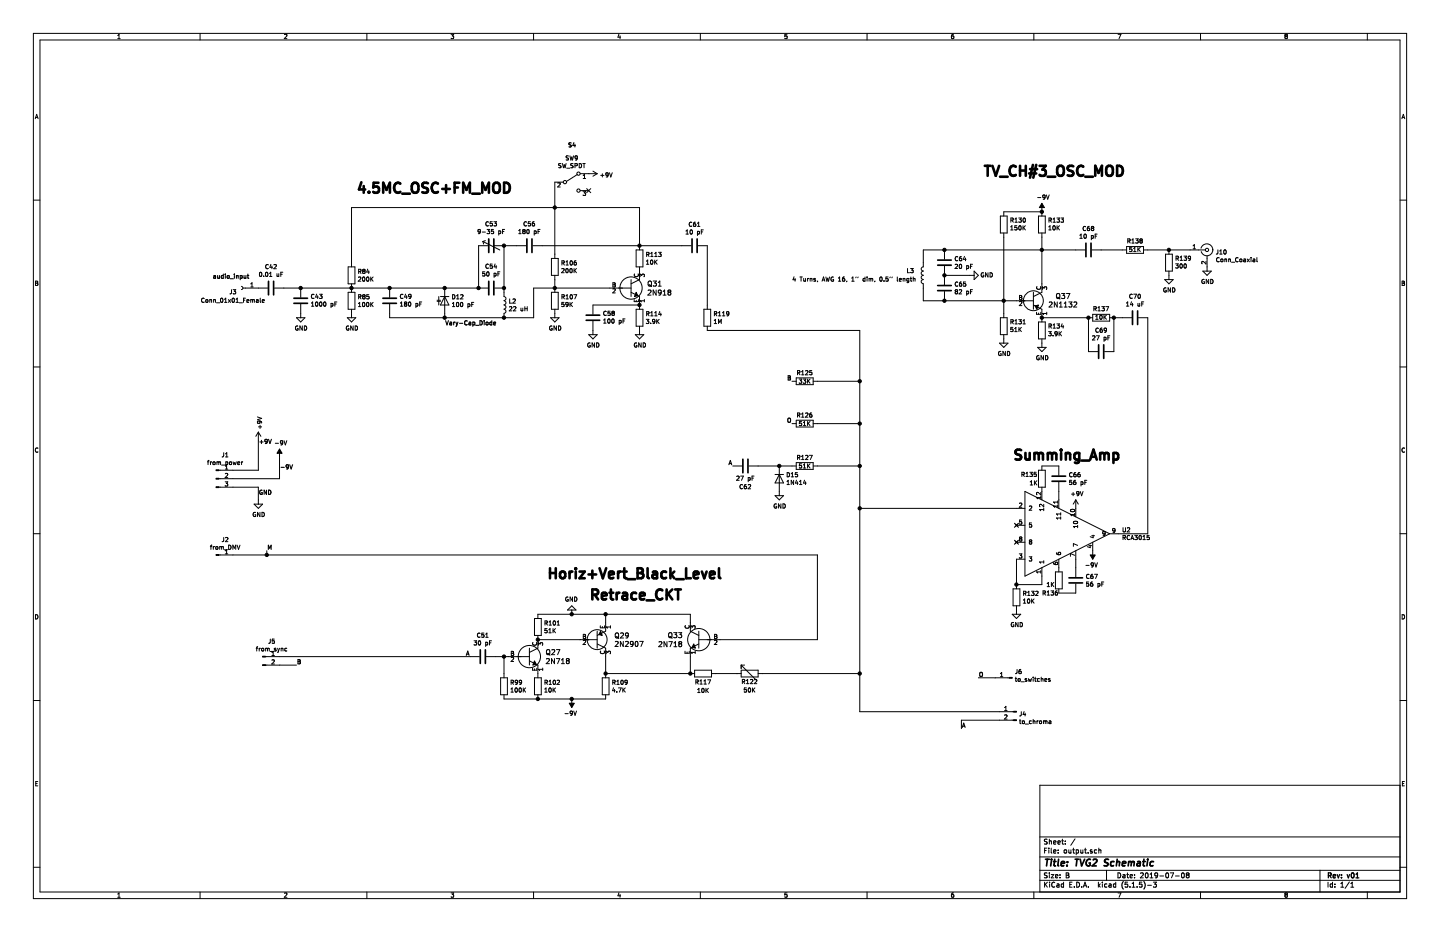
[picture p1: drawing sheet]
EESchema Schematic File Version 4
EELAYER 30 0
EELAYER END
$Descr B 17000 11000
encoding utf-8
Sheet 1 1
Title "TVG2 Schematic"
Date "2019-07-08"
Rev "v01"
Comp ""
Comment1 ""
Comment2 ""
Comment3 ""
Comment4 ""
$EndDescr
$Comp
L Device:L L3
U 1 1
P 10900 3250
F 0 "L3" H 11100 3200 50  0000 R CNN
F 1 "4 Turns, AWG 16, 1'' dim, 0.5'' length" H 12450 3300 50  0000 R CNN
F 2 "Connector_PinSocket_2.54mm:PinSocket_1x02_P2.54mm_Vertical" H 10900 3250 50  0001 C CNN
F 3 "~" H 10900 3250 50  0001 C CNN
	1    10900 3250
	-1   0    0    1   
$EndComp
Text Label 11600 2100 0    118  ~ 24
TV_CH#3_OSC_MOD
$Comp
L Device:C C64
U 1 1
P 11150 3100
F 0 "C64" H 11265 3146 50  0000 L CNN
F 1 "20 pF" H 11265 3055 50  0000 L CNN
F 2 "Capacitor_THT:C_Disc_D4.7mm_W2.5mm_P5.00mm" H 11188 2950 50  0001 C CNN
F 3 "~" H 11150 3100 50  0001 C CNN
	1    11150 3100
	1    0    0    -1  
$EndComp
$Comp
L Device:C C65
U 1 1
P 11150 3400
F 0 "C65" H 11265 3446 50  0000 L CNN
F 1 "82 pF" H 11265 3355 50  0000 L CNN
F 2 "Capacitor_THT:C_Disc_D4.7mm_W2.5mm_P5.00mm" H 11188 3250 50  0001 C CNN
F 3 "~" H 11150 3400 50  0001 C CNN
	1    11150 3400
	1    0    0    -1  
$EndComp
$Comp
L Device:C C68
U 1 1
P 12850 2950
F 0 "C68" V 12598 2950 50  0000 C CNN
F 1 "10 pF" V 12689 2950 50  0000 C CNN
F 2 "Capacitor_THT:C_Disc_D4.7mm_W2.5mm_P5.00mm" H 12888 2800 50  0001 C CNN
F 3 "~" H 12850 2950 50  0001 C CNN
	1    12850 2950
	0    1    1    0   
$EndComp
$Comp
L Device:C C70
U 1 1
P 13400 3750
F 0 "C70" V 13148 3750 50  0000 C CNN
F 1 "14 uF" V 13239 3750 50  0000 C CNN
F 2 "Capacitor_THT:CP_Radial_D5.0mm_P2.00mm" H 13438 3600 50  0001 C CNN
F 3 "~" H 13400 3750 50  0001 C CNN
	1    13400 3750
	0    1    1    0   
$EndComp
$Comp
L Device:C C69
U 1 1
P 13000 4150
F 0 "C69" V 12748 4150 50  0000 C CNN
F 1 "27 pF" V 12839 4150 50  0000 C CNN
F 2 "Capacitor_THT:C_Disc_D4.7mm_W2.5mm_P5.00mm" H 13038 4000 50  0001 C CNN
F 3 "~" H 13000 4150 50  0001 C CNN
	1    13000 4150
	0    1    1    0   
$EndComp
$Comp
L Connector:Conn_Coaxial J10
U 1 1
P 14250 2950
F 0 "J10" H 14350 2925 50  0000 L CNN
F 1 "Conn_Coaxial" H 14350 2834 50  0000 L CNN
F 2 "Connector_PinSocket_2.54mm:PinSocket_1x02_P2.54mm_Vertical" H 14250 2950 50  0001 C CNN
F 3 " ~" H 14250 2950 50  0001 C CNN
	1    14250 2950
	1    0    0    -1  
$EndComp
$Comp
L power:-9V #PWR0102
U 1 1
P 12300 2500
F 0 "#PWR0102" H 12300 2375 50  0001 C CNN
F 1 "-9V" H 12315 2673 50  0000 C CNN
F 2 "" H 12300 2500 50  0001 C CNN
F 3 "" H 12300 2500 50  0001 C CNN
	1    12300 2500
	1    0    0    -1  
$EndComp
$Comp
L power:GND #PWR0107
U 1 1
P 14250 3150
F 0 "#PWR0107" H 14250 2900 50  0001 C CNN
F 1 "GND" H 14255 2977 50  0000 C CNN
F 2 "" H 14250 3150 50  0001 C CNN
F 3 "" H 14250 3150 50  0001 C CNN
	1    14250 3150
	1    0    0    -1  
$EndComp
$Comp
L power:GND #PWR099
U 1 1
P 11450 3250
F 0 "#PWR099" H 11450 3000 50  0001 C CNN
F 1 "GND" V 11450 3050 50  0000 C CNN
F 2 "" H 11450 3250 50  0001 C CNN
F 3 "" H 11450 3250 50  0001 C CNN
	1    11450 3250
	0    -1   -1   0   
$EndComp
$Comp
L power:GND #PWR0100
U 1 1
P 11850 4000
F 0 "#PWR0100" H 11850 3750 50  0001 C CNN
F 1 "GND" H 11855 3827 50  0000 C CNN
F 2 "" H 11850 4000 50  0001 C CNN
F 3 "" H 11850 4000 50  0001 C CNN
	1    11850 4000
	1    0    0    -1  
$EndComp
$Comp
L power:GND #PWR0103
U 1 1
P 12300 4050
F 0 "#PWR0103" H 12300 3800 50  0001 C CNN
F 1 "GND" H 12305 3877 50  0000 C CNN
F 2 "" H 12300 4050 50  0001 C CNN
F 3 "" H 12300 4050 50  0001 C CNN
	1    12300 4050
	1    0    0    -1  
$EndComp
$Comp
L power:GND #PWR0106
U 1 1
P 13800 3250
F 0 "#PWR0106" H 13800 3000 50  0001 C CNN
F 1 "GND" H 13805 3077 50  0000 C CNN
F 2 "" H 13800 3250 50  0001 C CNN
F 3 "" H 13800 3250 50  0001 C CNN
	1    13800 3250
	1    0    0    -1  
$EndComp
$Comp
L Device:R R133
U 1 1
P 12300 2650
F 0 "R133" H 12230 2604 50  0000 R CNN
F 1 "10K" H 12230 2695 50  0000 R CNN
F 2 "Resistor_THT:R_Axial_DIN0207_L6.3mm_D2.5mm_P7.62mm_Horizontal" V 12230 2650 50  0001 C CNN
F 3 "~" H 12300 2650 50  0001 C CNN
	1    12300 2650
	-1   0    0    1   
$EndComp
$Comp
L Device:R R130
U 1 1
P 11850 2650
F 0 "R130" H 11780 2604 50  0000 R CNN
F 1 "150K" H 11780 2695 50  0000 R CNN
F 2 "Resistor_THT:R_Axial_DIN0207_L6.3mm_D2.5mm_P7.62mm_Horizontal" V 11780 2650 50  0001 C CNN
F 3 "~" H 11850 2650 50  0001 C CNN
	1    11850 2650
	-1   0    0    1   
$EndComp
$Comp
L Device:R R131
U 1 1
P 11850 3850
F 0 "R131" H 11780 3804 50  0000 R CNN
F 1 "51K" H 11780 3895 50  0000 R CNN
F 2 "Resistor_THT:R_Axial_DIN0207_L6.3mm_D2.5mm_P7.62mm_Horizontal" V 11780 3850 50  0001 C CNN
F 3 "~" H 11850 3850 50  0001 C CNN
	1    11850 3850
	-1   0    0    1   
$EndComp
$Comp
L Device:R R134
U 1 1
P 12300 3900
F 0 "R134" H 12230 3854 50  0000 R CNN
F 1 "3.9K" H 12230 3945 50  0000 R CNN
F 2 "Resistor_THT:R_Axial_DIN0207_L6.3mm_D2.5mm_P7.62mm_Horizontal" V 12230 3900 50  0001 C CNN
F 3 "~" H 12300 3900 50  0001 C CNN
	1    12300 3900
	-1   0    0    1   
$EndComp
$Comp
L Device:R R137
U 1 1
P 13000 3750
F 0 "R137" V 13100 3750 50  0000 C CNN
F 1 "10K" V 13000 3750 50  0000 C CNN
F 2 "Resistor_THT:R_Axial_DIN0207_L6.3mm_D2.5mm_P7.62mm_Horizontal" V 12930 3750 50  0001 C CNN
F 3 "~" H 13000 3750 50  0001 C CNN
	1    13000 3750
	0    -1   -1   0   
$EndComp
$Comp
L Device:R R138
U 1 1
P 13400 2950
F 0 "R138" V 13500 2950 50  0000 C CNN
F 1 "51K" V 13400 2950 50  0000 C CNN
F 2 "Resistor_THT:R_Axial_DIN0207_L6.3mm_D2.5mm_P7.62mm_Horizontal" V 13330 2950 50  0001 C CNN
F 3 "~" H 13400 2950 50  0001 C CNN
	1    13400 2950
	0    -1   -1   0   
$EndComp
$Comp
L Device:R R139
U 1 1
P 13800 3100
F 0 "R139" H 13730 3054 50  0000 R CNN
F 1 "300" H 13730 3145 50  0000 R CNN
F 2 "Resistor_THT:R_Axial_DIN0207_L6.3mm_D2.5mm_P7.62mm_Horizontal" V 13730 3100 50  0001 C CNN
F 3 "~" H 13800 3100 50  0001 C CNN
	1    13800 3100
	-1   0    0    1   
$EndComp
Wire Wire Line
	10900 2950 10900 3100
Wire Wire Line
	10900 3550 10900 3400
$Comp
L dk_Transistors-Bipolar-BJT-Single:2N2222 Q37
U 1 1
P 12200 3550
F 0 "Q37" H 12550 3500 60  0000 C CNN
F 1 "2N1132" H 12550 3600 60  0000 C CNN
F 2 "digikey-footprints:TO-92-3" H 12400 3750 60  0001 L CNN
F 3 "https://my.centralsemi.com/get_document.php?cmp=1&mergetype=pd&mergepath=pd&pdf_id=2N2221.PDF" H 12400 3850 60  0001 L CNN
F 4 "2N2222CS-ND" H 12400 3950 60  0001 L CNN "Digi-Key_PN"
F 5 "2N2222" H 12400 4050 60  0001 L CNN "MPN"
F 6 "Discrete Semiconductor Products" H 12400 4150 60  0001 L CNN "Category"
F 7 "Transistors - Bipolar (BJT) - Single" H 12400 4250 60  0001 L CNN "Family"
F 8 "https://my.centralsemi.com/get_document.php?cmp=1&mergetype=pd&mergepath=pd&pdf_id=2N2221.PDF" H 12400 4350 60  0001 L CNN "DK_Datasheet_Link"
F 9 "/product-detail/en/central-semiconductor-corp/2N2222/2N2222CS-ND/4806844" H 12400 4450 60  0001 L CNN "DK_Detail_Page"
F 10 "TRANS NPN 30V 0.8A TO-18" H 12400 4550 60  0001 L CNN "Description"
F 11 "Central Semiconductor Corp" H 12400 4650 60  0001 L CNN "Manufacturer"
F 12 "Active" H 12400 4750 60  0001 L CNN "Status"
	1    12200 3550
	1    0    0    1   
$EndComp
Wire Wire Line
	12850 3750 12850 4150
Wire Wire Line
	13150 4150 13150 3750
Wire Wire Line
	11850 3700 11850 3550
Connection ~ 11850 3550
Wire Wire Line
	11850 3550 12000 3550
Wire Wire Line
	14050 2950 13800 2950
Connection ~ 13800 2950
Wire Wire Line
	13800 2950 13550 2950
Wire Wire Line
	13250 2950 13000 2950
Wire Wire Line
	12300 3350 12300 2950
Wire Wire Line
	11850 2800 11850 3550
Connection ~ 12300 2950
Wire Wire Line
	12300 2950 11150 2950
Wire Wire Line
	12300 2950 12300 2800
Wire Wire Line
	11850 2500 12300 2500
Connection ~ 12300 2500
Wire Wire Line
	11150 3250 11450 3250
Connection ~ 11150 3250
Connection ~ 11150 2950
Connection ~ 11150 3550
Wire Wire Line
	11150 3550 11850 3550
Wire Wire Line
	10900 2950 11150 2950
Wire Wire Line
	10900 3550 11150 3550
Wire Wire Line
	12850 3750 12300 3750
Connection ~ 12850 3750
Connection ~ 12300 3750
Wire Wire Line
	12700 2950 12300 2950
Wire Wire Line
	13250 3750 13150 3750
Connection ~ 13150 3750
$Comp
L Device:C C42
U 1 1
P 3200 3400
F 0 "C42" V 2948 3400 50  0000 C CNN
F 1 "0.01 uF" V 3039 3400 50  0000 C CNN
F 2 "Capacitor_THT:C_Disc_D4.7mm_W2.5mm_P5.00mm" H 3238 3250 50  0001 C CNN
F 3 "~" H 3200 3400 50  0001 C CNN
	1    3200 3400
	0    1    1    0   
$EndComp
$Comp
L Device:R R85
U 1 1
P 4150 3550
F 0 "R85" H 4220 3596 50  0000 L CNN
F 1 "100K" H 4220 3505 50  0000 L CNN
F 2 "Resistor_THT:R_Axial_DIN0207_L6.3mm_D2.5mm_P7.62mm_Horizontal" V 4080 3550 50  0001 C CNN
F 3 "~" H 4150 3550 50  0001 C CNN
	1    4150 3550
	1    0    0    -1  
$EndComp
$Comp
L Device:L L2
U 1 1
P 5950 3600
F 0 "L2" H 6003 3646 50  0000 L CNN
F 1 "22 uH" H 6003 3555 50  0000 L CNN
F 2 "Resistor_THT:R_Axial_DIN0207_L6.3mm_D2.5mm_P7.62mm_Horizontal" H 5950 3600 50  0001 C CNN
F 3 "~" H 5950 3600 50  0001 C CNN
	1    5950 3600
	1    0    0    -1  
$EndComp
$Comp
L Device:C C43
U 1 1
P 3550 3550
F 0 "C43" H 3435 3504 50  0000 R CNN
F 1 "1000 pF" H 3435 3595 50  0000 R CNN
F 2 "Capacitor_THT:C_Disc_D4.7mm_W2.5mm_P5.00mm" H 3588 3400 50  0001 C CNN
F 3 "~" H 3550 3550 50  0001 C CNN
	1    3550 3550
	-1   0    0    1   
$EndComp
$Comp
L power:+9V #PWR083
U 1 1
P 6950 2050
F 0 "#PWR083" H 6950 1900 50  0001 C CNN
F 1 "+9V" V 6965 2178 50  0000 L CNN
F 2 "" H 6950 2050 50  0001 C CNN
F 3 "" H 6950 2050 50  0001 C CNN
	1    6950 2050
	0    1    1    0   
$EndComp
$Comp
L power:GND #PWR065
U 1 1
P 3550 3700
F 0 "#PWR065" H 3550 3450 50  0001 C CNN
F 1 "GND" H 3555 3527 50  0000 C CNN
F 2 "" H 3550 3700 50  0001 C CNN
F 3 "" H 3550 3700 50  0001 C CNN
	1    3550 3700
	1    0    0    -1  
$EndComp
$Comp
L Device:R R84
U 1 1
P 4150 3250
F 0 "R84" H 4220 3296 50  0000 L CNN
F 1 "200K" H 4220 3205 50  0000 L CNN
F 2 "Resistor_THT:R_Axial_DIN0207_L6.3mm_D2.5mm_P7.62mm_Horizontal" V 4080 3250 50  0001 C CNN
F 3 "~" H 4150 3250 50  0001 C CNN
	1    4150 3250
	1    0    0    -1  
$EndComp
$Comp
L power:GND #PWR067
U 1 1
P 4150 3700
F 0 "#PWR067" H 4150 3450 50  0001 C CNN
F 1 "GND" H 4155 3527 50  0000 C CNN
F 2 "" H 4150 3700 50  0001 C CNN
F 3 "" H 4150 3700 50  0001 C CNN
	1    4150 3700
	1    0    0    -1  
$EndComp
$Comp
L Device:C C54
U 1 1
P 5800 3400
F 0 "C54" V 6052 3400 50  0000 C CNN
F 1 "50 pF" V 5961 3400 50  0000 C CNN
F 2 "Capacitor_THT:C_Disc_D4.7mm_W2.5mm_P5.00mm" H 5838 3250 50  0001 C CNN
F 3 "~" H 5800 3400 50  0001 C CNN
	1    5800 3400
	0    -1   -1   0   
$EndComp
$Comp
L Device:C C56
U 1 1
P 6250 2900
F 0 "C56" V 6502 2900 50  0000 C CNN
F 1 "180 pF" V 6411 2900 50  0000 C CNN
F 2 "Capacitor_THT:C_Disc_D4.7mm_W2.5mm_P5.00mm" H 6288 2750 50  0001 C CNN
F 3 "~" H 6250 2900 50  0001 C CNN
	1    6250 2900
	0    -1   -1   0   
$EndComp
$Comp
L Device:R R107
U 1 1
P 6550 3550
F 0 "R107" H 6620 3596 50  0000 L CNN
F 1 "59K" H 6620 3505 50  0000 L CNN
F 2 "Resistor_THT:R_Axial_DIN0207_L6.3mm_D2.5mm_P7.62mm_Horizontal" V 6480 3550 50  0001 C CNN
F 3 "~" H 6550 3550 50  0001 C CNN
	1    6550 3550
	1    0    0    -1  
$EndComp
$Comp
L Device:R R106
U 1 1
P 6550 3150
F 0 "R106" H 6620 3196 50  0000 L CNN
F 1 "200K" H 6620 3105 50  0000 L CNN
F 2 "Resistor_THT:R_Axial_DIN0207_L6.3mm_D2.5mm_P7.62mm_Horizontal" V 6480 3150 50  0001 C CNN
F 3 "~" H 6550 3150 50  0001 C CNN
	1    6550 3150
	1    0    0    -1  
$EndComp
$Comp
L Device:R R113
U 1 1
P 7550 3050
F 0 "R113" H 7620 3096 50  0000 L CNN
F 1 "10K" H 7620 3005 50  0000 L CNN
F 2 "Resistor_THT:R_Axial_DIN0207_L6.3mm_D2.5mm_P7.62mm_Horizontal" V 7480 3050 50  0001 C CNN
F 3 "~" H 7550 3050 50  0001 C CNN
	1    7550 3050
	1    0    0    -1  
$EndComp
$Comp
L Device:R R114
U 1 1
P 7550 3750
F 0 "R114" H 7620 3796 50  0000 L CNN
F 1 "3.9K" H 7620 3705 50  0000 L CNN
F 2 "Resistor_THT:R_Axial_DIN0207_L6.3mm_D2.5mm_P7.62mm_Horizontal" V 7480 3750 50  0001 C CNN
F 3 "~" H 7550 3750 50  0001 C CNN
	1    7550 3750
	1    0    0    -1  
$EndComp
$Comp
L Device:C C58
U 1 1
P 7000 3750
F 0 "C58" H 6885 3704 50  0000 R CNN
F 1 "100 pF" H 6885 3795 50  0000 R CNN
F 2 "Capacitor_THT:C_Disc_D4.7mm_W2.5mm_P5.00mm" H 7038 3600 50  0001 C CNN
F 3 "~" H 7000 3750 50  0001 C CNN
	1    7000 3750
	-1   0    0    1   
$EndComp
$Comp
L Device:C C61
U 1 1
P 8200 2900
F 0 "C61" V 7948 2900 50  0000 C CNN
F 1 "10 pF" V 8039 2900 50  0000 C CNN
F 2 "Capacitor_THT:C_Disc_D4.7mm_W2.5mm_P5.00mm" H 8238 2750 50  0001 C CNN
F 3 "~" H 8200 2900 50  0001 C CNN
	1    8200 2900
	0    1    1    0   
$EndComp
$Comp
L Device:R R119
U 1 1
P 8350 3750
F 0 "R119" H 8420 3796 50  0000 L CNN
F 1 "1M" H 8420 3705 50  0000 L CNN
F 2 "Resistor_THT:R_Axial_DIN0207_L6.3mm_D2.5mm_P7.62mm_Horizontal" V 8280 3750 50  0001 C CNN
F 3 "~" H 8350 3750 50  0001 C CNN
	1    8350 3750
	1    0    0    -1  
$EndComp
Text Label 4200 2300 0    118  ~ 24
4.5MC_OSC+FM_MOD
Text Label 2950 3300 2    50   ~ 10
audio_input
Wire Wire Line
	3350 3400 3550 3400
Connection ~ 3550 3400
Wire Wire Line
	3550 3400 4150 3400
Connection ~ 4150 3400
Wire Wire Line
	5650 2900 5650 3400
Connection ~ 5650 3400
Wire Wire Line
	5950 2900 5950 3400
Wire Wire Line
	5950 3400 5950 3450
Connection ~ 5950 3400
Wire Wire Line
	8050 2900 7550 2900
Connection ~ 7550 2900
Wire Wire Line
	7550 2900 6400 2900
Wire Wire Line
	8350 2900 8350 3600
Wire Wire Line
	6300 3400 6300 3750
Wire Wire Line
	6300 3750 5950 3750
Connection ~ 6550 3400
Wire Wire Line
	6550 3400 6300 3400
Wire Wire Line
	6550 3300 6550 3400
Wire Wire Line
	6550 2450 4150 2450
Wire Wire Line
	4150 2450 4150 3100
Wire Wire Line
	5950 3750 5250 3750
Connection ~ 5950 3750
Wire Wire Line
	5250 3700 5250 3750
$Comp
L power:GND #PWR078
U 1 1
P 6550 3700
F 0 "#PWR078" H 6550 3450 50  0001 C CNN
F 1 "GND" H 6555 3527 50  0000 C CNN
F 2 "" H 6550 3700 50  0001 C CNN
F 3 "" H 6550 3700 50  0001 C CNN
	1    6550 3700
	1    0    0    -1  
$EndComp
$Comp
L power:GND #PWR086
U 1 1
P 7550 3900
F 0 "#PWR086" H 7550 3650 50  0001 C CNN
F 1 "GND" H 7555 3727 50  0000 C CNN
F 2 "" H 7550 3900 50  0001 C CNN
F 3 "" H 7550 3900 50  0001 C CNN
	1    7550 3900
	1    0    0    -1  
$EndComp
$Comp
L power:GND #PWR084
U 1 1
P 7000 3900
F 0 "#PWR084" H 7000 3650 50  0001 C CNN
F 1 "GND" H 7005 3727 50  0000 C CNN
F 2 "" H 7000 3900 50  0001 C CNN
F 3 "" H 7000 3900 50  0001 C CNN
	1    7000 3900
	1    0    0    -1  
$EndComp
Wire Wire Line
	7550 3600 7000 3600
Wire Wire Line
	6100 2900 5950 2900
Wire Wire Line
	6550 3000 6550 2450
Wire Wire Line
	7550 2900 7550 2450
Wire Wire Line
	7550 2450 6550 2450
Connection ~ 6550 2450
Text Label 6450 6850 0    118  ~ 24
Horiz+Vert_Black_Level
$Comp
L dk_Transistors-Bipolar-BJT-Single:2N2907A Q29
U 1 1
P 7050 7550
F 0 "Q29" H 7250 7600 60  0000 L CNN
F 1 "2N2907" H 7250 7500 60  0000 L CNN
F 2 "digikey-footprints:TO-92-3" H 7250 7750 60  0001 L CNN
F 3 "https://my.centralsemi.com/get_document.php?cmp=1&mergetype=pd&mergepath=pd&pdf_id=2N2906.PDF" H 7250 7850 60  0001 L CNN
F 4 "2N2907ACS-ND" H 7250 7950 60  0001 L CNN "Digi-Key_PN"
F 5 "2N2907A" H 7250 8050 60  0001 L CNN "MPN"
F 6 "Discrete Semiconductor Products" H 7250 8150 60  0001 L CNN "Category"
F 7 "Transistors - Bipolar (BJT) - Single" H 7250 8250 60  0001 L CNN "Family"
F 8 "https://my.centralsemi.com/get_document.php?cmp=1&mergetype=pd&mergepath=pd&pdf_id=2N2906.PDF" H 7250 8350 60  0001 L CNN "DK_Datasheet_Link"
F 9 "/product-detail/en/central-semiconductor-corp/2N2907A/2N2907ACS-ND/4806853" H 7250 8450 60  0001 L CNN "DK_Detail_Page"
F 10 "TRANS PNP 60V 0.6A TO-18" H 7250 8550 60  0001 L CNN "Description"
F 11 "Central Semiconductor Corp" H 7250 8650 60  0001 L CNN "Manufacturer"
F 12 "Active" H 7250 8750 60  0001 L CNN "Status"
	1    7050 7550
	1    0    0    -1  
$EndComp
$Comp
L Device:R R101
U 1 1
P 6350 7400
F 0 "R101" H 6420 7446 50  0000 L CNN
F 1 "51K" H 6420 7355 50  0000 L CNN
F 2 "Resistor_THT:R_Axial_DIN0207_L6.3mm_D2.5mm_P7.62mm_Horizontal" V 6280 7400 50  0001 C CNN
F 3 "~" H 6350 7400 50  0001 C CNN
	1    6350 7400
	1    0    0    -1  
$EndComp
$Comp
L Device:R R102
U 1 1
P 6350 8100
F 0 "R102" H 6420 8146 50  0000 L CNN
F 1 "10K" H 6420 8055 50  0000 L CNN
F 2 "Resistor_THT:R_Axial_DIN0207_L6.3mm_D2.5mm_P7.62mm_Horizontal" V 6280 8100 50  0001 C CNN
F 3 "~" H 6350 8100 50  0001 C CNN
	1    6350 8100
	1    0    0    -1  
$EndComp
$Comp
L Device:R R99
U 1 1
P 5950 8100
F 0 "R99" H 6020 8146 50  0000 L CNN
F 1 "100K" H 6020 8055 50  0000 L CNN
F 2 "Resistor_THT:R_Axial_DIN0207_L6.3mm_D2.5mm_P7.62mm_Horizontal" V 5880 8100 50  0001 C CNN
F 3 "~" H 5950 8100 50  0001 C CNN
	1    5950 8100
	1    0    0    -1  
$EndComp
$Comp
L power:GND #PWR081
U 1 1
P 6750 7250
F 0 "#PWR081" H 6750 7000 50  0001 C CNN
F 1 "GND" H 6755 7077 50  0000 C CNN
F 2 "" H 6750 7250 50  0001 C CNN
F 3 "" H 6750 7250 50  0001 C CNN
	1    6750 7250
	-1   0    0    1   
$EndComp
$Comp
L power:-9V #PWR082
U 1 1
P 6750 8250
F 0 "#PWR082" H 6750 8125 50  0001 C CNN
F 1 "-9V" H 6765 8423 50  0000 C CNN
F 2 "" H 6750 8250 50  0001 C CNN
F 3 "" H 6750 8250 50  0001 C CNN
	1    6750 8250
	-1   0    0    1   
$EndComp
$Comp
L Device:R R109
U 1 1
P 7150 8100
F 0 "R109" H 7220 8146 50  0000 L CNN
F 1 "4.7K" H 7220 8055 50  0000 L CNN
F 2 "Resistor_THT:R_Axial_DIN0207_L6.3mm_D2.5mm_P7.62mm_Horizontal" V 7080 8100 50  0001 C CNN
F 3 "~" H 7150 8100 50  0001 C CNN
	1    7150 8100
	1    0    0    -1  
$EndComp
$Comp
L Device:R R117
U 1 1
P 8300 7950
F 0 "R117" V 8400 7950 50  0000 C CNN
F 1 "10K" V 8500 7950 50  0000 C CNN
F 2 "Resistor_THT:R_Axial_DIN0207_L6.3mm_D2.5mm_P7.62mm_Horizontal" V 8230 7950 50  0001 C CNN
F 3 "~" H 8300 7950 50  0001 C CNN
	1    8300 7950
	0    1    1    0   
$EndComp
$Comp
L Device:R_Variable R122
U 1 1
P 8850 7950
F 0 "R122" V 8750 7950 50  0000 C CNN
F 1 "50K" V 8650 7950 50  0000 C CNN
F 2 "Potentiometer_THT:Potentiometer_Bourns_3386F_Vertical" V 8780 7950 50  0001 C CNN
F 3 "~" H 8850 7950 50  0001 C CNN
	1    8850 7950
	0    -1   -1   0   
$EndComp
$Comp
L Device:C C51
U 1 1
P 5700 7750
F 0 "C51" V 5448 7750 50  0000 C CNN
F 1 "30 pF" V 5539 7750 50  0000 C CNN
F 2 "Capacitor_THT:C_Disc_D4.7mm_W2.5mm_P5.00mm" H 5738 7600 50  0001 C CNN
F 3 "~" H 5700 7750 50  0001 C CNN
	1    5700 7750
	0    1    1    0   
$EndComp
Text Label 6950 7100 0    118  ~ 24
Retrace_CKT
Wire Wire Line
	5850 7750 5950 7750
Wire Wire Line
	5950 7950 5950 7750
Wire Wire Line
	5950 8250 6350 8250
Connection ~ 6350 8250
Wire Wire Line
	6350 8250 6750 8250
Connection ~ 6750 8250
Wire Wire Line
	6750 8250 7150 8250
Wire Wire Line
	7150 7950 7150 7750
Wire Wire Line
	6850 7550 6350 7550
Wire Wire Line
	6350 7250 6750 7250
Wire Wire Line
	8150 7250 8150 7350
Connection ~ 6750 7250
Wire Wire Line
	6750 7250 7150 7250
Wire Wire Line
	7150 7350 7150 7250
Connection ~ 7150 7250
Wire Wire Line
	7150 7250 8150 7250
Wire Wire Line
	8150 7950 7150 7950
Connection ~ 7150 7950
Wire Wire Line
	8700 7950 8450 7950
Wire Wire Line
	8150 7750 8150 7950
Connection ~ 8150 7950
Text Label 5550 7750 2    50   ~ 10
A
NoConn ~ 12000 6200
NoConn ~ 12000 6400
Text Label 11950 5450 0    118  ~ 24
Summing_Amp
$Comp
L Device:R R135
U 1 1
P 12300 5650
F 0 "R135" H 12050 5700 50  0000 L CNN
F 1 "1K" H 12150 5600 50  0000 L CNN
F 2 "Resistor_THT:R_Axial_DIN0207_L6.3mm_D2.5mm_P7.62mm_Horizontal" V 12230 5650 50  0001 C CNN
F 3 "~" H 12300 5650 50  0001 C CNN
	1    12300 5650
	1    0    0    -1  
$EndComp
$Comp
L RCA3015:RCA3015 U2
U 1 1
P 12450 6300
F 0 "U2" H 13244 6346 50  0000 L CNN
F 1 "RCA3015" H 13244 6255 50  0000 L CNN
F 2 "digikey-footprints:TO-5-12" H 12500 6300 50  0001 C CNN
F 3 "" H 12500 6300 50  0001 C CNN
	1    12450 6300
	1    0    0    -1  
$EndComp
$Comp
L Device:C C67
U 1 1
P 12700 6850
F 0 "C67" H 12815 6896 50  0000 L CNN
F 1 "56 pF" H 12815 6805 50  0000 L CNN
F 2 "Capacitor_THT:C_Disc_D4.7mm_W2.5mm_P5.00mm" H 12738 6700 50  0001 C CNN
F 3 "~" H 12700 6850 50  0001 C CNN
	1    12700 6850
	1    0    0    -1  
$EndComp
$Comp
L Device:R R136
U 1 1
P 12500 6850
F 0 "R136" H 12300 6700 50  0000 L CNN
F 1 "1K" H 12350 6800 50  0000 L CNN
F 2 "Resistor_THT:R_Axial_DIN0207_L6.3mm_D2.5mm_P7.62mm_Horizontal" V 12430 6850 50  0001 C CNN
F 3 "~" H 12500 6850 50  0001 C CNN
	1    12500 6850
	1    0    0    -1  
$EndComp
$Comp
L Device:R R132
U 1 1
P 12000 7050
F 0 "R132" H 12070 7096 50  0000 L CNN
F 1 "10K" H 12070 7005 50  0000 L CNN
F 2 "Resistor_THT:R_Axial_DIN0207_L6.3mm_D2.5mm_P7.62mm_Horizontal" V 11930 7050 50  0001 C CNN
F 3 "~" H 12000 7050 50  0001 C CNN
	1    12000 7050
	1    0    0    -1  
$EndComp
$Comp
L power:GND #PWR0101
U 1 1
P 12000 7200
F 0 "#PWR0101" H 12000 6950 50  0001 C CNN
F 1 "GND" H 12005 7027 50  0000 C CNN
F 2 "" H 12000 7200 50  0001 C CNN
F 3 "" H 12000 7200 50  0001 C CNN
	1    12000 7200
	1    0    0    -1  
$EndComp
$Comp
L power:-9V #PWR0105
U 1 1
P 12900 6500
F 0 "#PWR0105" H 12900 6375 50  0001 C CNN
F 1 "-9V" H 12915 6673 50  0000 C CNN
F 2 "" H 12900 6500 50  0001 C CNN
F 3 "" H 12900 6500 50  0001 C CNN
	1    12900 6500
	-1   0    0    1   
$EndComp
$Comp
L power:+9V #PWR0104
U 1 1
P 12700 6000
F 0 "#PWR0104" H 12700 5850 50  0001 C CNN
F 1 "+9V" H 12715 6173 50  0000 C CNN
F 2 "" H 12700 6000 50  0001 C CNN
F 3 "" H 12700 6000 50  0001 C CNN
	1    12700 6000
	1    0    0    -1  
$EndComp
$Comp
L Device:C C66
U 1 1
P 12500 5650
F 0 "C66" H 12615 5696 50  0000 L CNN
F 1 "56 pF" H 12615 5605 50  0000 L CNN
F 2 "Capacitor_THT:C_Disc_D4.7mm_W2.5mm_P5.00mm" H 12538 5500 50  0001 C CNN
F 3 "~" H 12500 5650 50  0001 C CNN
	1    12500 5650
	1    0    0    -1  
$EndComp
Wire Wire Line
	12500 5900 12500 5800
Wire Wire Line
	12700 6600 12700 6700
Wire Wire Line
	12700 7000 12500 7000
Wire Wire Line
	12300 5500 12500 5500
Wire Wire Line
	12300 6800 12300 6900
Wire Wire Line
	12300 6900 12000 6900
Wire Wire Line
	12000 6600 12000 6900
Connection ~ 12000 6900
$Comp
L Device:C_Variable C53
U 1 1
P 5800 2900
F 0 "C53" V 6052 2900 50  0000 C CNN
F 1 "9-35 pF" V 5961 2900 50  0000 C CNN
F 2 "digikey-footprints:9-35pF_Trim" H 5800 2900 50  0001 C CNN
F 3 "~" H 5800 2900 50  0001 C CNN
	1    5800 2900
	0    -1   -1   0   
$EndComp
Connection ~ 5950 2900
Text Label 6700 1750 0    50   ~ 10
S4
Wire Wire Line
	5250 3750 4600 3750
Wire Wire Line
	4600 3750 4600 3700
Connection ~ 5250 3750
Wire Wire Line
	13550 6300 13200 6300
Wire Wire Line
	13550 3750 13550 6300
Wire Wire Line
	12000 6000 10150 6000
Wire Wire Line
	8350 3900 10150 3900
Wire Wire Line
	10150 7950 9000 7950
$Comp
L Device:C C62
U 1 1
P 8800 5500
F 0 "C62" V 8550 5500 50  0000 C CNN
F 1 "27 pF" V 8650 5500 50  0000 C CNN
F 2 "Capacitor_THT:C_Disc_D4.7mm_W2.5mm_P5.00mm" H 8838 5350 50  0001 C CNN
F 3 "~" H 8800 5500 50  0001 C CNN
	1    8800 5500
	0    -1   -1   0   
$EndComp
$Comp
L Device:D D15
U 1 1
P 9200 5650
F 0 "D15" V 9154 5729 50  0000 L CNN
F 1 "1N414" V 9245 5729 50  0000 L CNN
F 2 "Diode_THT:D_DO-41_SOD81_P10.16mm_Horizontal" H 9200 5650 50  0001 C CNN
F 3 "~" H 9200 5650 50  0001 C CNN
	1    9200 5650
	0    1    1    0   
$EndComp
$Comp
L power:GND #PWR093
U 1 1
P 9200 5800
F 0 "#PWR093" H 9200 5550 50  0001 C CNN
F 1 "GND" H 9205 5627 50  0000 C CNN
F 2 "" H 9200 5800 50  0001 C CNN
F 3 "" H 9200 5800 50  0001 C CNN
	1    9200 5800
	1    0    0    -1  
$EndComp
Text Label 8650 5500 2    50   ~ 10
A
Text Label 9350 4500 2    50   ~ 10
B
$Comp
L Device:R R125
U 1 1
P 9500 4500
F 0 "R125" V 9400 4500 50  0000 C CNN
F 1 "33K" V 9500 4500 50  0000 C CNN
F 2 "Resistor_THT:R_Axial_DIN0207_L6.3mm_D2.5mm_P7.62mm_Horizontal" V 9430 4500 50  0001 C CNN
F 3 "~" H 9500 4500 50  0001 C CNN
	1    9500 4500
	0    1    1    0   
$EndComp
Wire Wire Line
	10150 7950 10150 6000
Connection ~ 10150 6000
Wire Wire Line
	9650 7550 9650 6550
$Comp
L Device:R R126
U 1 1
P 9500 5000
F 0 "R126" V 9400 5000 50  0000 C CNN
F 1 "51K" V 9500 5000 50  0000 C CNN
F 2 "Resistor_THT:R_Axial_DIN0207_L6.3mm_D2.5mm_P7.62mm_Horizontal" V 9430 5000 50  0001 C CNN
F 3 "~" H 9500 5000 50  0001 C CNN
	1    9500 5000
	0    1    1    0   
$EndComp
Connection ~ 10150 7950
Wire Wire Line
	9650 4500 10150 4500
Wire Wire Line
	9650 5000 10150 5000
Connection ~ 10150 5000
Wire Wire Line
	8950 5500 9200 5500
Connection ~ 10150 4500
Wire Wire Line
	10150 4500 10150 5000
Wire Wire Line
	10150 3900 10150 4500
Text Label 9350 5000 2    50   ~ 10
O
Wire Wire Line
	3150 6500 3150 6550
Text Label 3150 6500 0    50   ~ 10
M
$Comp
L Device:R R127
U 1 1
P 9500 5500
F 0 "R127" V 9400 5500 50  0000 C CNN
F 1 "51K" V 9500 5500 50  0000 C CNN
F 2 "Resistor_THT:R_Axial_DIN0207_L6.3mm_D2.5mm_P7.62mm_Horizontal" V 9430 5500 50  0001 C CNN
F 3 "~" H 9500 5500 50  0001 C CNN
	1    9500 5500
	0    1    1    0   
$EndComp
Wire Wire Line
	10150 5000 10150 5500
Wire Wire Line
	9350 5500 9200 5500
Connection ~ 9200 5500
Wire Wire Line
	9650 5500 10150 5500
Connection ~ 10150 5500
Wire Wire Line
	10150 5500 10150 6000
$Comp
L Connector:Conn_01x01_Female J3
U 1 1
P 2850 3400
F 0 "J3" H 2950 3450 50  0000 C CNN
F 1 "Conn_01x01_Female" H 2950 3550 50  0000 C CNN
F 2 "Connector_PinSocket_2.54mm:PinSocket_1x01_P2.54mm_Vertical" H 2850 3400 50  0001 C CNN
F 3 "~" H 2850 3400 50  0001 C CNN
	1    2850 3400
	-1   0    0    1   
$EndComp
$Comp
L Device:D_Capacitance D12
U 1 1
P 5250 3550
F 0 "D12" V 5204 3629 50  0000 L CNN
F 1 "100 pF" V 5295 3629 50  0000 L CNN
F 2 "Connector_PinSocket_2.54mm:PinSocket_1x02_P2.54mm_Vertical" H 5250 3550 50  0001 C CNN
F 3 "~" H 5250 3550 50  0001 C CNN
	1    5250 3550
	0    1    1    0   
$EndComp
Connection ~ 5250 3400
Wire Wire Line
	5250 3400 5650 3400
Text Label 5250 3850 0    50   ~ 10
Vary-Cap_Diode
$Comp
L Switch:SW_SPDT SW9
U 1 1
P 6750 2150
F 0 "SW9" H 6750 2435 50  0000 C CNN
F 1 "SW_SPDT" H 6750 2344 50  0000 C CNN
F 2 "digikey-footprints:Toggle_Switch_100SP1T1B4M2QE" H 6750 2150 50  0001 C CNN
F 3 "~" H 6750 2150 50  0001 C CNN
	1    6750 2150
	1    0    0    -1  
$EndComp
NoConn ~ 6950 2250
Wire Wire Line
	6550 2150 6550 2450
Wire Wire Line
	4150 3400 4600 3400
$Comp
L Device:C C49
U 1 1
P 4600 3550
F 0 "C49" H 4485 3504 50  0000 R CNN
F 1 "180 pF" H 4485 3595 50  0000 R CNN
F 2 "Capacitor_THT:C_Disc_D4.7mm_W2.5mm_P5.00mm" H 4638 3400 50  0001 C CNN
F 3 "~" H 4600 3550 50  0001 C CNN
	1    4600 3550
	-1   0    0    1   
$EndComp
Connection ~ 4600 3400
Wire Wire Line
	4600 3400 5250 3400
$Comp
L Connector:Conn_01x01_Male J2
U 1 1
P 2550 6550
F 0 "J2" H 2658 6731 50  0000 C CNN
F 1 "from_DMV" H 2658 6640 50  0000 C CNN
F 2 "Connector_PinHeader_2.54mm:PinHeader_1x01_P2.54mm_Vertical" H 2550 6550 50  0001 C CNN
F 3 "~" H 2550 6550 50  0001 C CNN
	1    2550 6550
	1    0    0    -1  
$EndComp
$Comp
L Connector:Conn_01x02_Male J5
U 1 1
P 3100 7750
F 0 "J5" H 3208 7931 50  0000 C CNN
F 1 "from_sync" H 3208 7840 50  0000 C CNN
F 2 "Connector_PinHeader_2.54mm:PinHeader_1x02_P2.54mm_Vertical" H 3100 7750 50  0001 C CNN
F 3 "~" H 3100 7750 50  0001 C CNN
	1    3100 7750
	1    0    0    -1  
$EndComp
$Comp
L Connector:Conn_01x02_Male J4
U 1 1
P 12000 8400
F 0 "J4" H 11972 8374 50  0000 R CNN
F 1 "to_chroma" H 11972 8283 50  0000 R CNN
F 2 "Connector_PinHeader_2.54mm:PinHeader_1x02_P2.54mm_Vertical" H 12000 8400 50  0001 C CNN
F 3 "~" H 12000 8400 50  0001 C CNN
	1    12000 8400
	-1   0    0    -1  
$EndComp
$Comp
L Connector:Conn_01x03_Male J1
U 1 1
P 2550 5650
F 0 "J1" H 2658 5931 50  0000 C CNN
F 1 "from_power" H 2658 5840 50  0000 C CNN
F 2 "Connector_PinHeader_2.54mm:PinHeader_1x03_P2.54mm_Vertical" H 2550 5650 50  0001 C CNN
F 3 "~" H 2550 5650 50  0001 C CNN
	1    2550 5650
	1    0    0    -1  
$EndComp
Wire Wire Line
	11800 8400 10150 8400
Wire Wire Line
	10150 8400 10150 7950
Wire Wire Line
	11800 8500 11350 8500
Wire Wire Line
	11350 8500 11350 8600
Text Label 11350 8600 0    50   ~ 10
A
Wire Wire Line
	2750 6550 3150 6550
Connection ~ 3150 6550
Wire Wire Line
	3150 6550 9650 6550
Wire Wire Line
	3300 7750 5550 7750
Wire Wire Line
	3300 7850 3500 7850
Text Label 3500 7850 0    50   ~ 10
B
Wire Wire Line
	2750 5550 3050 5550
Wire Wire Line
	2750 5650 3300 5650
Wire Wire Line
	2750 5750 3050 5750
$Comp
L power:GND #PWR0108
U 1 1
P 3050 5900
F 0 "#PWR0108" H 3050 5650 50  0001 C CNN
F 1 "GND" H 3055 5727 50  0000 C CNN
F 2 "" H 3050 5900 50  0001 C CNN
F 3 "" H 3050 5900 50  0001 C CNN
	1    3050 5900
	1    0    0    -1  
$EndComp
$Comp
L power:-9V #PWR0109
U 1 1
P 3300 5400
F 0 "#PWR0109" H 3300 5275 50  0001 C CNN
F 1 "-9V" H 3315 5573 50  0000 C CNN
F 2 "" H 3300 5400 50  0001 C CNN
F 3 "" H 3300 5400 50  0001 C CNN
	1    3300 5400
	1    0    0    -1  
$EndComp
$Comp
L power:+9V #PWR0110
U 1 1
P 3050 5200
F 0 "#PWR0110" H 3050 5050 50  0001 C CNN
F 1 "+9V" V 3065 5328 50  0000 L CNN
F 2 "" H 3050 5200 50  0001 C CNN
F 3 "" H 3050 5200 50  0001 C CNN
	1    3050 5200
	1    0    0    -1  
$EndComp
Wire Wire Line
	3050 5200 3050 5550
Wire Wire Line
	3300 5400 3300 5650
Wire Wire Line
	3050 5900 3050 5750
Text Label 3300 5550 0    50   ~ 10
-9V
Text Label 3050 5250 0    50   ~ 10
+9V
Text Label 3050 5850 0    50   ~ 10
GND
$Comp
L Connector:Conn_01x01_Male J6
U 1 1
P 11950 8000
F 0 "J6" H 11922 7932 50  0000 R CNN
F 1 "to_switches" H 11922 8023 50  0000 R CNN
F 2 "Connector_PinHeader_2.54mm:PinHeader_1x01_P2.54mm_Vertical" H 11950 8000 50  0001 C CNN
F 3 "~" H 11950 8000 50  0001 C CNN
	1    11950 8000
	-1   0    0    1   
$EndComp
Wire Wire Line
	11750 8000 11550 8000
Text Label 11550 8000 0    50   ~ 10
O
$Comp
L dk_Transistors-Bipolar-BJT-RF:2N5109 Q31
U 1 1
P 7550 3400
F 0 "Q31" H 7638 3453 60  0000 L CNN
F 1 "2N918" H 7638 3347 60  0000 L CNN
F 2 "digikey-footprints:TO-92-3" H 7750 3600 60  0001 L CNN
F 3 "https://my.centralsemi.com/get_document.php?cmp=1&mergetype=pd&mergepath=pd&pdf_id=2N5109.PDF" H 7750 3700 60  0001 L CNN
F 4 "2N5109CS-ND" H 7750 3800 60  0001 L CNN "Digi-Key_PN"
F 5 "2N5109" H 7750 3900 60  0001 L CNN "MPN"
F 6 "Discrete Semiconductor Products" H 7750 4000 60  0001 L CNN "Category"
F 7 "Transistors - Bipolar (BJT) - RF" H 7750 4100 60  0001 L CNN "Family"
F 8 "https://my.centralsemi.com/get_document.php?cmp=1&mergetype=pd&mergepath=pd&pdf_id=2N5109.PDF" H 7750 4200 60  0001 L CNN "DK_Datasheet_Link"
F 9 "/product-detail/en/central-semiconductor-corp/2N5109/2N5109CS-ND/4806909" H 7750 4300 60  0001 L CNN "DK_Detail_Page"
F 10 "RF TRANS NPN 20V 1.2GHZ TO39" H 7750 4400 60  0001 L CNN "Description"
F 11 "Central Semiconductor Corp" H 7750 4500 60  0001 L CNN "Manufacturer"
F 12 "Active" H 7750 4600 60  0001 L CNN "Status"
	1    7550 3400
	1    0    0    -1  
$EndComp
Connection ~ 7550 3600
Wire Wire Line
	7200 3400 6550 3400
$Comp
L dk_Transistors-Bipolar-BJT-RF:2N5109 Q27
U 1 1
P 6350 7750
F 0 "Q27" H 6438 7803 60  0000 L CNN
F 1 "2N718" H 6438 7697 60  0000 L CNN
F 2 "digikey-footprints:TO-92-3" H 6550 7950 60  0001 L CNN
F 3 "https://my.centralsemi.com/get_document.php?cmp=1&mergetype=pd&mergepath=pd&pdf_id=2N5109.PDF" H 6550 8050 60  0001 L CNN
F 4 "2N5109CS-ND" H 6550 8150 60  0001 L CNN "Digi-Key_PN"
F 5 "2N5109" H 6550 8250 60  0001 L CNN "MPN"
F 6 "Discrete Semiconductor Products" H 6550 8350 60  0001 L CNN "Category"
F 7 "Transistors - Bipolar (BJT) - RF" H 6550 8450 60  0001 L CNN "Family"
F 8 "https://my.centralsemi.com/get_document.php?cmp=1&mergetype=pd&mergepath=pd&pdf_id=2N5109.PDF" H 6550 8550 60  0001 L CNN "DK_Datasheet_Link"
F 9 "/product-detail/en/central-semiconductor-corp/2N5109/2N5109CS-ND/4806909" H 6550 8650 60  0001 L CNN "DK_Detail_Page"
F 10 "RF TRANS NPN 20V 1.2GHZ TO39" H 6550 8750 60  0001 L CNN "Description"
F 11 "Central Semiconductor Corp" H 6550 8850 60  0001 L CNN "Manufacturer"
F 12 "Active" H 6550 8950 60  0001 L CNN "Status"
	1    6350 7750
	1    0    0    -1  
$EndComp
Connection ~ 6350 7550
Wire Wire Line
	5950 7750 6000 7750
Connection ~ 5950 7750
$Comp
L dk_Transistors-Bipolar-BJT-RF:2N5109 Q33
U 1 1
P 8150 7550
F 0 "Q33" H 8237 7603 60  0000 L CNN
F 1 "2N718" H 8237 7497 60  0000 L CNN
F 2 "digikey-footprints:TO-92-3" H 8350 7750 60  0001 L CNN
F 3 "https://my.centralsemi.com/get_document.php?cmp=1&mergetype=pd&mergepath=pd&pdf_id=2N5109.PDF" H 8350 7850 60  0001 L CNN
F 4 "2N5109CS-ND" H 8350 7950 60  0001 L CNN "Digi-Key_PN"
F 5 "2N5109" H 8350 8050 60  0001 L CNN "MPN"
F 6 "Discrete Semiconductor Products" H 8350 8150 60  0001 L CNN "Category"
F 7 "Transistors - Bipolar (BJT) - RF" H 8350 8250 60  0001 L CNN "Family"
F 8 "https://my.centralsemi.com/get_document.php?cmp=1&mergetype=pd&mergepath=pd&pdf_id=2N5109.PDF" H 8350 8350 60  0001 L CNN "DK_Datasheet_Link"
F 9 "/product-detail/en/central-semiconductor-corp/2N5109/2N5109CS-ND/4806909" H 8350 8450 60  0001 L CNN "DK_Detail_Page"
F 10 "RF TRANS NPN 20V 1.2GHZ TO39" H 8350 8550 60  0001 L CNN "Description"
F 11 "Central Semiconductor Corp" H 8350 8650 60  0001 L CNN "Manufacturer"
F 12 "Active" H 8350 8750 60  0001 L CNN "Status"
	1    8150 7550
	-1   0    0    -1  
$EndComp
Wire Wire Line
	8500 7550 9650 7550
$EndSCHEMATC
